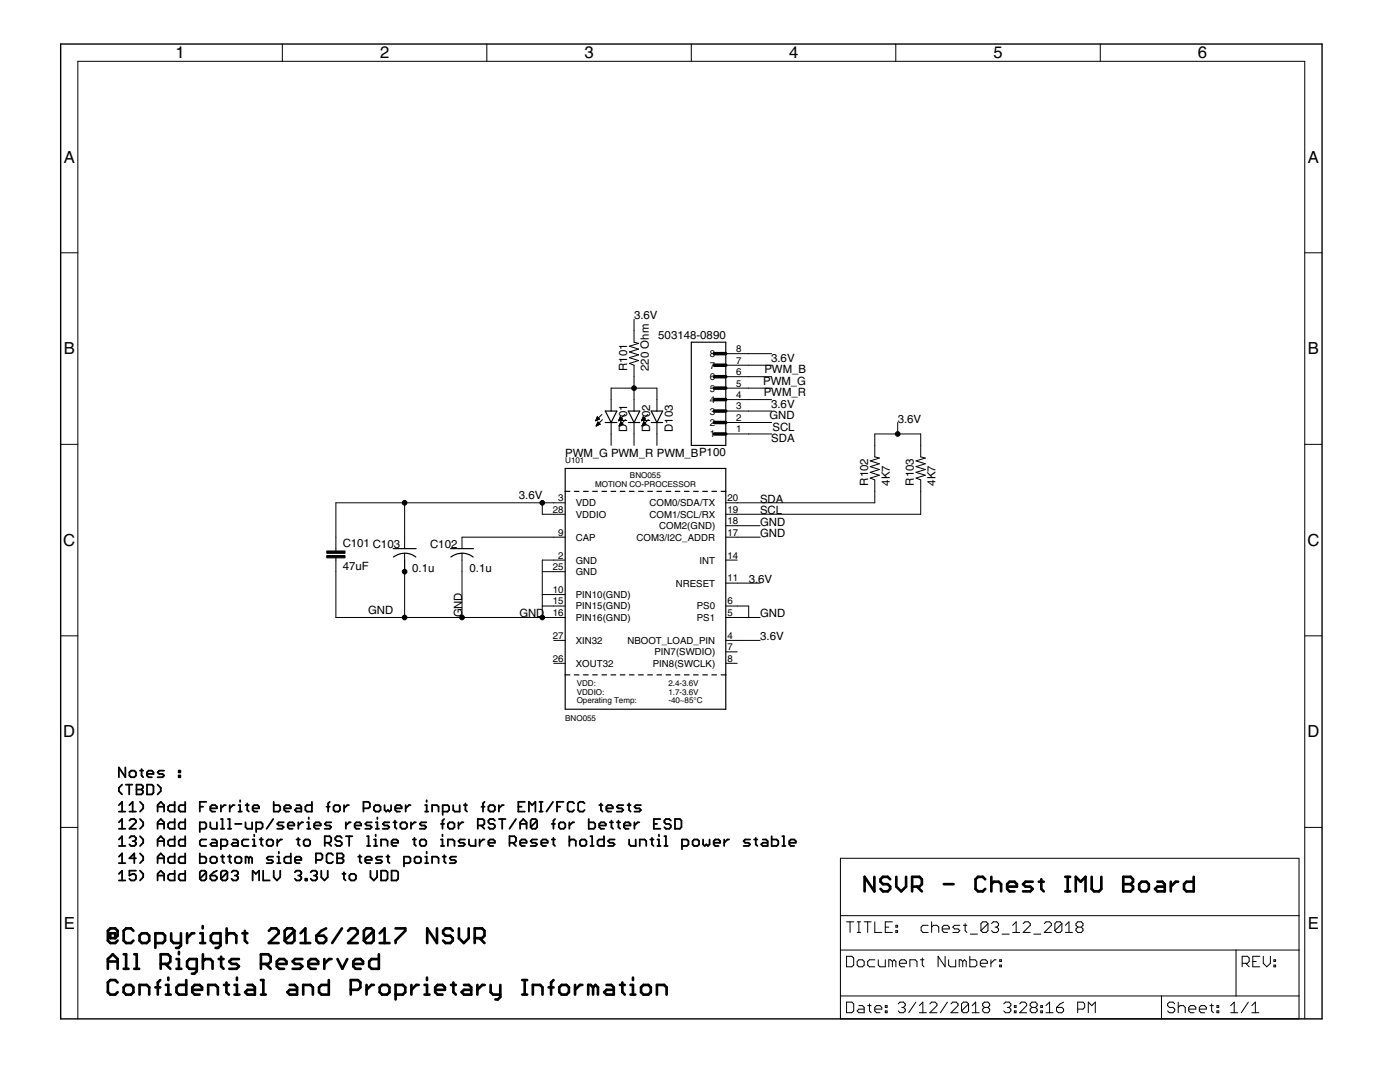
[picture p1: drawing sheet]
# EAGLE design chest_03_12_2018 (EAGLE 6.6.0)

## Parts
C101  47uF  CAP1206  [1206]
C102  0.1u  CAP0402-CAP  [0402-CAP]
C103  0.1u  CAP0402-CAP  [0402-CAP]
D101  LED0603  [LED-0603]
D102  LED0603  [LED-0603]
D103  LED0603  [LED-0603]
P100  503148-0890  [MOLEX_503148-0890]
R101  220 Ohm  RESISTOR0402-TYP  [EIA-0402]
R102  4K7  RESISTOR0402-TYP  [EIA-0402]
R103  4K7  RESISTOR0402-TYP  [EIA-0402]
U101  BNO055  [BNO055]

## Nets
3.6V: C101.1 C103.1 P100.4 P100.8 R101.2 R102.2 R103.2 U101.3(VDD) U101.4(NBOOT_LOAD_PIN) U101.11(NRESET) U101.28(VDDIO)
BYPASS: C102.1 U101.9(CAP)
GND: C101.2 C102.2 C103.2 P100.3 U101.2(GND) U101.5(PS1) U101.6(PS0) U101.10(PIN10(GND)) U101.15(PIN15(GND)) U101.16(PIN16(GND)) U101.17(COM3/I2C_ADDR) U101.18(COM2(GND)) U101.25(GND)
N$1: D101.A D102.A D103.A R101.1
PWM_B: D103.C P100.7
PWM_G: D101.C P100.6
PWM_R: D102.C P100.5
SCL: P100.2 R103.1 U101.19(COM1/SCL/RX)
SDA: P100.1 R102.1 U101.20(COM0/SDA/TX)
Unconnected: U101.7(PIN7(SWDIO)) U101.8(PIN8(SWCLK)) U101.14(INT) U101.26(XOUT32) U101.27(XIN32)

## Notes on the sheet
- Notes :
  (TBD)
  11) Add Ferrite bead for Power input for EMI/FCC tests
  12) Add pull-up/series resistors for RST/A0 for better ESD
  13) Add capacitor to RST line to insure Reset holds until power stable
  14) Add bottom side PCB test points
  15) Add 0603 MLV 3.3V to VDD
- NSVR - Chest IMU Board
- @Copyright 2016/2017 NSVR
  All Rights Reserved
  Confidential and Proprietary Information

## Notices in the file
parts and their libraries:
microbuilder: This work is placed in the public domain, and may be freely used for commercial and non-commercial work with the following conditions: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
PatternAgents-Beautify: License : http://creativecommons.org/licenses/by-sa/3.0
(Creative Commons 3.0)
